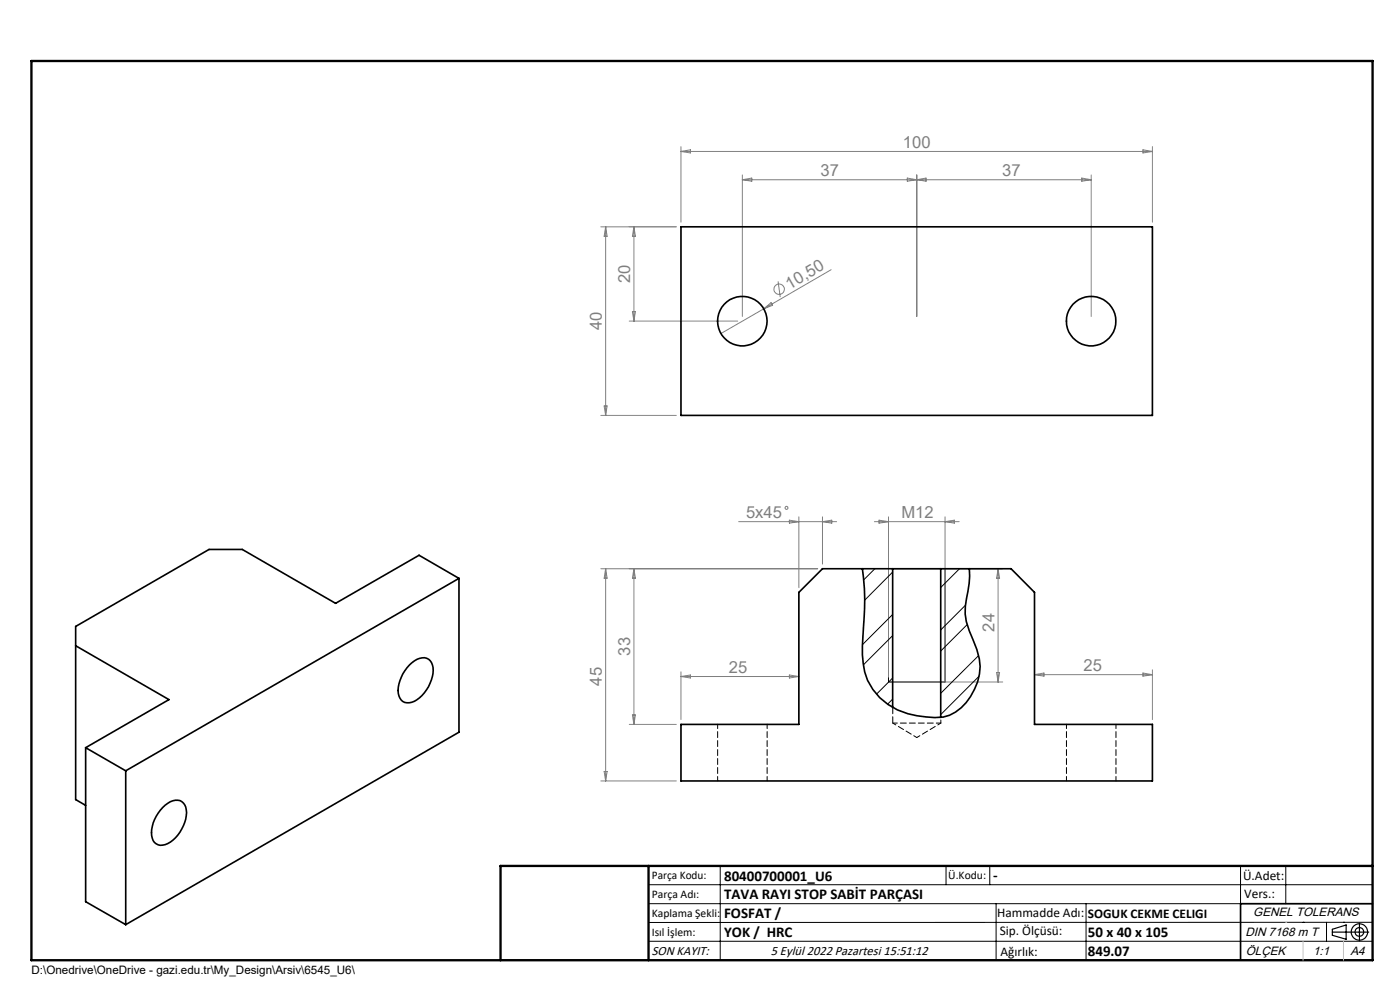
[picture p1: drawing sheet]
<svg xmlns="http://www.w3.org/2000/svg" width="297mm" height="210mm" viewBox="0 0 297 210" stroke-linecap="round" stroke-linejoin="round" font-family="sans-serif">
<g fill="none" stroke="#808080" stroke-width=".21">
<path d="M144.5 31.1v16M144.5 32.1l2-.3v.6zM144.5 32.1h100M157.5 37.1v30M157.5 38.1h74M157.5 38.1l2-.3v.6zM192.5 37.8l2 .3-2 .3zM194.5 37.1v30M194.5 38.1l2-.3v.6zM229.5 37.8l2 .3-2 .3zM231.5 37.1v30M242.5 31.8l2 .3-2 .3z"/>
<path d="M244.5 31.1v16M127.5 48.1h16M128.5 48.1l.3 2h-.6zM128.5 48.1v40M134.5 48.1v20M134.5 48.1l.3 2h-.6zM165.1 59.7l.4 3.3M176.3 57.2l-23.4 13.6M133.5 68.1h23M134.2 66.1h.6l-.3 2zM162 65.5l1.6-1.3 .3 .6zM127.5 88.1h16"/>
<path d="M128.2 86.1h.6l-.3 2zM156.7 110.7h20.8M167.5 110.3l2 .4-2 .3zM169.5 109.6v15.1M174.5 109.6v10.1M174.5 110.7l2-.4v.7zM185.5 110.7h18M186.5 110.3l2 .4-2 .3zM188.5 109.6v34M200.5 109.6v34M200.5 110.7l2-.4v.7zM127.5 120.6h46"/>
<path d="M128.5 120.6v45.1M128.5 120.6l.3 2.1h-.6zM134.5 120.6v33.1M134.5 120.6l.3 2.1h-.6zM189.5 120.6h23.2M211.7 120.6l.4 2.1h-.7zM211.7 120.6v24.1M133.5 153.7h10M134.2 151.7h.6l-.3 2zM144.5 142.5v10.1M144.5 143.5h25M144.5 143.5l2-.3v.6z"/>
<path d="M167.5 143.2l2 .3-2 .3zM189.5 144.7h23.2M211.4 142.7h.7l-.4 2zM219.5 143.1h25M219.5 143.1l2-.3v.6zM242.5 142.8l2 .3-2 .3zM244.5 142.1v10.5M127.5 165.7h16M128.2 163.6h.6l-.3 2.1z"/>
<circle cx="165.3" cy="61.3" r="1.1"/>
<circle cx="166.9" cy="107.7" r=".33"/>
</g>
<g fill="none" stroke="#000" stroke-width=".25">
<path d="M188.5 144.7h12M282.6 197.7h7.8M282.6 197.1l3-.9v3l-3-.8zM288.4 195.8v3.8M106.2 203.7h185"/>
<circle cx="288.4" cy="197.7" r="1.74"/>
<circle cx="288.4" cy="197.7" r=".93"/>
</g>
<g fill="none" stroke="#000" stroke-width=".21">
<path d="M185.6 120.6l-2.4 2.4M188.5 120.6v24.1M189.4 130.3l-6.4 6.4M189.4 121.3l-6 6M189.4 134.8l-6.2 6.2M200.5 120.6v24.1M203.6 120.6l-4 4M204.8 128.4l-5.2 5.2M205.2 132.5l-5.6 5.6M207.6 139.1l-8 8M189.4 143.8l-3.5 3.4M189.4 148.3l-1.1 1.1"/>
<path d="M207.7 143.4l-8.1 8.2M137.6 187.7h153.6M137.6 191.7h153.6M137.6 199.7h153.6M152.8 183.7v20M200.7 183.7v4M210 183.7v4M211.3 191.7v12M230.4 191.7v12M263.2 183.7v20M272.8 183.7v8M276.4 195.6h.1"/>
<path d="M281.4 195.6v4.1M285 195.6h.1M291.2 195.6l-153.6 .1"/>
</g>
<g fill="none" stroke="#000" stroke-width=".35">
<path d="M144.5 48.1h100v40h-100zM16.1 137l19.7 11.4-17.6 10.2M97.4 122.7l-8.5-4.9-17.7 10.2-19.8-11.5h-7.1l-28.2 16.4v36.7l2.1 1.2M97.4 122.7l-70.7 40.8M97.4 122.7v32.6l-70.7 40.8M183 120.6a58.3 58.3 0 0 1 .1 14.5 20.5 20.5 0 0 0 .9 9.2 14 14 0 0 0 12.4 7.8 8.5 8.5 0 0 0 9.5-4.3 11.3 11.3 0 0 0 .5-12 12.9 12.9 0 0 1-1-10.4l.3-3.2-.1-1.6M189.4 120.6h10.2M189.4 120.6h-14.9l-5 5.1v28h-25v12h100v-12h-25v-28l-5-5.1h-14.9M189.4 120.6v29.5M199.6 120.6v31.6M18.2 158.6l8.5 4.9M18.2 158.6v32.7l8.5 4.8"/>
<path d="M86.8 141.1a3.4 3.4 0 0 1 4.1-1.3 3.8 3.8 0 0 1 .6 4.4 6.9 6.9 0 0 1-4.7 4.9 2.19 2.19 0 0 1-2.3-2.6 8.6 8.6 0 0 1 2.3-5.4zM26.7 163.5v32.6M34.5 171.3l.5-.5a2.75 2.75 0 0 1 3.9-.5 4.5 4.5 0 0 1 0 4.8 6.1 6.1 0 0 1-4.9 4.2 2.22 2.22 0 0 1-1.9-2.6 8.2 8.2 0 0 1 2.4-5.4zM291.2 191.7h-28v12"/>
<circle cx="157.5" cy="68.1" r="5.2"/>
<circle cx="231.5" cy="68.1" r="5.2"/>
</g>
<path d="M6.7 12.9h284.5v190.8h-284.5zM137.6 183.7v20M291.2 183.7h-185v20" fill="none" stroke="#000" stroke-width=".5"/>
<path d="M276.4 199.7v4M285 199.7v4" fill="none" stroke="#c0c0c0" stroke-width=".21"/>
<path d="M272.8 195.6h.1" fill="none" stroke="#c0c0c0" stroke-width=".25"/>
<path d="M152.2 153.6v12M189.4 153.4h10.2M226.2 153.6v12M162.7 165.6v-12M236.7 165.6v-12" fill="none" stroke="#000" stroke-width=".21" stroke-dasharray="1.3 .6" stroke-dashoffset=".3"/>
<path d="M189.4 150v3.4" fill="none" stroke="#000" stroke-width=".21" stroke-dasharray="1.3 .6" stroke-dashoffset="-.1"/>
<path d="M199.6 153.4v-1.2" fill="none" stroke="#000" stroke-width=".21" stroke-dasharray="1.3 .6" stroke-dashoffset=".6"/>
<path d="M189.4 153.4l5.1 3M194.5 156.4l5.1-3" fill="none" stroke="#000" stroke-width=".21" stroke-dasharray="1.3 .6" stroke-dashoffset=".5"/>
<g font-size="3.5" fill="#808080">
<text x="191.6" y="31.3">100</text>
<text x="174.1" y="37.3">37</text>
<text x="212.6" y="37.3">37</text>
<text x="133.7" y="60" transform="rotate(-90 133.7 60)">20</text>
<text x="167.5" y="61.4" transform="rotate(-30 167.5 61.4)">10,50</text>
<text x="127.7" y="70" transform="rotate(-90 127.7 70)">40</text>
<text x="158.3" y="109.8">5x45</text>
<text x="191.2" y="109.8">M12</text>
<text x="211" y="134" transform="rotate(-90 211 134)">24</text>
<text x="133.7" y="139.1" transform="rotate(-90 133.7 139.1)">33</text>
<text x="154.6" y="142.7">25</text>
<text x="229.9" y="142.3">25</text>
<text x="127.7" y="145.4" transform="rotate(-90 127.7 145.4)">45</text>
</g>
<g font-size="3.2">
<text x="153.6" y="186.8">80400700001_U6</text>
<text x="153.6" y="190.8">TAVA RAYI STOP SABİT PARÇASI</text>
<text x="210.7" y="186.6">-</text>
<text x="153.6" y="194.8">FOSFAT /</text>
<text x="153.6" y="198.8">YOK / HRC</text>
<text x="230.8" y="198.7">50 x 40 x 105</text>
<text x="230.8" y="202.8">849.07</text>
</g>
<g font-size="2.8">
<text x="263.7" y="186.7">Ü.Adet:</text>
<text x="263.9" y="190.5">Vers.:</text>
<text x="211.5" y="194.5">Hammadde Adı:</text>
<text x="230.8" y="194.7">SOGUK CEKME CELIGI</text>
<text x="138.3" y="202.6">SON KAYIT:</text>
<text x="163.5" y="202.6">5 Eylül 2022 Pazartesi 15:51:12</text>
<text x="212.1" y="198.4">Sip. Ölçüsü:</text>
<text x="212.2" y="202.7">Ağırlık:</text>
</g>
<g font-size="2.6">
<text x="265.9" y="194.4">GENEL TOLERANS</text>
<text x="264.2" y="198.5">DIN 7168 m T</text>
<text x="264.3" y="202.6">ÖLÇEK</text>
<text x="278.5" y="202.6">1:1</text>
<text x="286.5" y="202.6">A4</text>
</g>
<g font-size="2.5">
<text x="138.3" y="186.4">Parça Kodu:</text>
<text x="138.3" y="190.5">Parça Adı:</text>
<text x="201.2" y="186.5">Ü.Kodu:</text>
<text x="138.3" y="194.5">Kaplama Şekli:</text>
<text x="138.3" y="198.6">Isıl İşlem:</text>
<text x="6.7" y="206.7">D:\Onedrive\OneDrive - gazi.edu.tr\My_Design\Arsiv\6545_U6\</text>
</g>
</svg>
